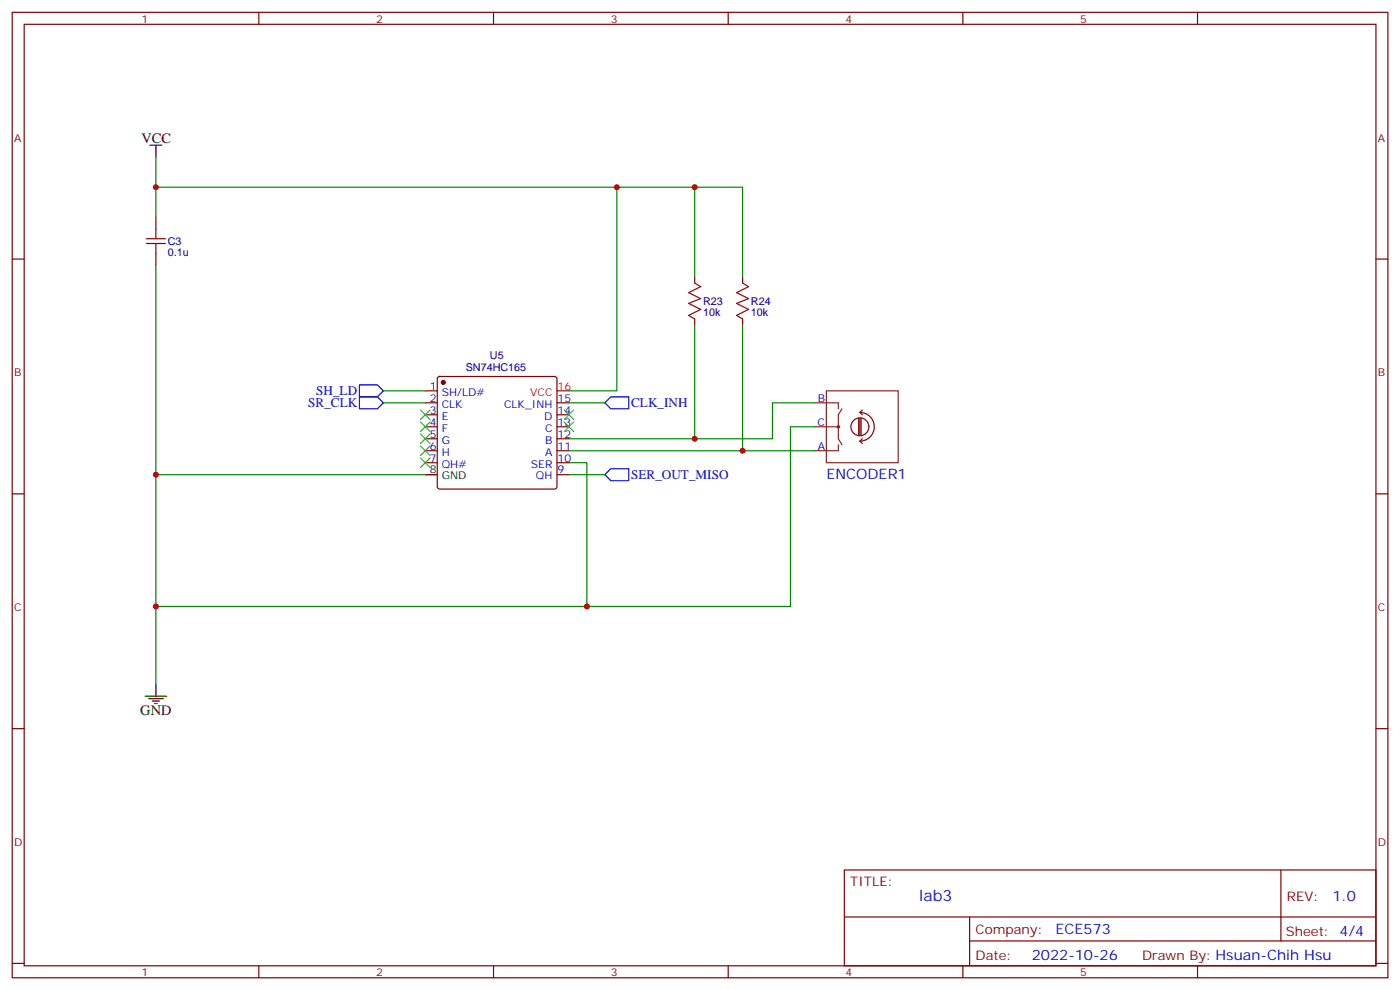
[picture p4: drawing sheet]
<svg xmlns="http://www.w3.org/2000/svg" width="413mm" height="292mm" viewBox="0 0 413 292" stroke-linecap="round" stroke-linejoin="round" font-family="sans-serif">
<g fill="none" stroke="#870000" stroke-width=".35">
<path d="M3.6 3.6h405.3v284.4h-405.3zM7.1 7.2h398.3v277.2h-398.3zM76.3 3.6v3.6M145.4 3.6v3.6M214.6 3.6v3.6M283.7 3.6v3.6M352.8 3.6v3.6M3.6 76.3h3.5M45.9 64v3.5M45.9 74.5v3.6M405.4 76.3h3.5M204.7 81.6v1.8"/>
<path d="M204.7 93.9v1.8M218.8 81.6v1.8M218.8 93.9v1.8M125.3 118.6h3.5M125.3 115.1h3.5M129.1 111.1l.4-.2h33.9l.5 .2 .2 .5v31.7l-.2 .5-.5 .2h-33.9l-.5-.2-.2-.5v-31.7zM164.1 118.6h3.5M125.3 122.2h3.5M125.3 125.7h3.5M125.3 129.2h3.5M125.3 132.8h3.5M125.3 136.3h3.5"/>
<path d="M164.1 122.2h3.5M164.1 125.7h3.5M164.1 129.2h3.5M164.1 132.8h3.5M164.1 136.3h3.5M164.1 139.8h3.5M3.6 145.5h3.5M405.4 145.5h3.5M3.6 214.6h3.5M405.4 214.6h3.5M248.8 256.2h156.6v28.2h-156.6zM377.4 256.2v20.9"/>
<path d="M248.8 270.1h156.5M285.7 277.1h119.6M285.7 270.1v14.1M3.6 283.7h3.5M76.3 284.4v3.6M145.4 284.4v3.6M214.6 284.4v3.6M283.7 284.4v3.6M352.8 284.4v3.6M405.4 283.7h3.5"/>
</g>
<path d="M164.1 115.1h3.5" fill="none" stroke="#f00" stroke-width=".35"/>
<path d="M44.2 42.8h3.5M45.9 42.8v3.5M125.3 139.8h3.5M42.8 205.1h6.3M43.8 205.8h4.2M44.9 206.5h2.1M45.6 207.2h.7M45.9 201.5v3.6" fill="none" stroke="#000" stroke-width=".35"/>
<circle cx="130.6" cy="112.6" r=".53" fill="#870000" stroke="#870000" stroke-width=".35"/>
<g fill="none" stroke="#008700" stroke-width=".35">
<path d="M45.9 55.1h135.9v60h-14.2M45.9 46.3v17.7M181.8 55.1h22.9v26.5M204.7 55.1h14.1v26.5M45.9 78.1v61.7M204.7 95.7v33.5M218.8 95.7v37.1M113 118.6h12.3M113 115.1h12.3M167.6 118.6h10.6M240 118.6h-12.4v10.6h-60M125.3 139.8h-79.4v61.7"/>
<path d="M167.6 136.3h5.3v42.3M167.6 132.8h72.4M167.6 139.8h10.6M240 125.7h-7.1v52.9h-187"/>
</g>
<path d="M253 123.2v5M253.4 121.5a4.2 4.2 0 0 1 4.2 4.2 4.2 4.2 0 0 1-4.2 4.2M253.4 129.9l.7 .7M253.4 123.2v5M253.4 121.5l.7 .7M253.7 123.2v5M254.1 129.2l-.7 .7M254.1 120.8l-.7 .7M256 125.6a2.65 2.65 0 0 0-3.9-2.2 2.65 2.65 0 0 0-.4 4.4 2.65 2.65 0 0 0 4.2-1.5l.1-.6" fill="none" stroke="#850000" stroke-width=".35"/>
<g fill="none" stroke="#8c2424" stroke-width=".35">
<path d="M240 118.6h7v1.8M243.5 115.1h21.2v21.2h-21.2zM240 125.7h7M247 131v1.8h-7M248.1 120.4l-1.1 1.8v7l1.1 1.8"/>
<circle cx="247" cy="125.7" r=".35"/>
</g>
<path d="M43.1 71.7h5.7M43.1 70.3h5.7M45.9 67.5v2.8M45.9 71.7v2.8M204.7 83.4l1.7 1-3.5 1.8 3.5 1.7-3.5 1.5 3.5 1.7-3.5 1.8 1.8 1M218.8 83.4l1.8 1-3.6 1.8 3.6 1.7-3.6 1.5 3.6 1.7-3.6 1.8 1.8 1" fill="none" stroke="#a10000" stroke-width=".35"/>
<g fill="none" stroke="#3c3" stroke-width=".35">
<path d="M123.9 134.9l2.8 2.8M123.9 120.8l2.8 2.8M123.9 124.3l2.8 2.8M123.9 127.8l2.8 2.8M123.9 131.3l2.8 2.9M126.7 134.9l-2.8 2.8M126.7 120.8l-2.8 2.8M126.7 124.3l-2.8 2.8M126.7 127.8l-2.8 2.8M126.7 131.3l-2.8 2.9M166.2 120.8l2.9 2.8M166.2 124.3l2.9 2.8"/>
<path d="M169.1 120.8l-2.9 2.8M169.1 124.3l-2.9 2.8"/>
</g>
<path d="M105.9 116.9h5.3l1.8 1.7-1.8 1.8h-5.3zM105.9 113.3h5.3l1.8 1.8-1.8 1.8h-5.3zM178.2 118.6l1.8-1.7h5.3v3.5h-5.3zM178.2 139.8l1.8-1.8h5.3v3.6h-5.3z" fill="none" stroke="#00f" stroke-width=".35"/>
<g fill="#c00">
<circle cx="45.9" cy="139.8" r=".88"/>
<circle cx="45.9" cy="55.1" r=".88"/>
<circle cx="45.9" cy="178.6" r=".88"/>
<circle cx="204.7" cy="129.2" r=".88"/>
<circle cx="218.8" cy="132.8" r=".88"/>
<circle cx="181.8" cy="55.1" r=".88"/>
<circle cx="204.7" cy="55.1" r=".88"/>
<circle cx="172.9" cy="178.6" r=".88"/>
</g>
<text font-size="4.6" fill="#00f" x="270.9" y="265.3">lab3</text>
<g font-size="4.2">
<text x="41.7" y="42.1">VCC</text>
<text x="41.3" y="210.7">GND</text>
</g>
<g font-size="4.2" fill="#00f">
<text x="243.5" y="141.2">ENCODER1</text>
<text x="392.6" y="265.5">1.0</text>
<text x="311" y="275">ECE573</text>
<text x="304" y="282.9">2022-10-26</text>
</g>
<g font-size="3.9" fill="#00f">
<text x="90.8" y="119.9">SR_CLK</text>
<text x="93.2" y="116.4">SH_LD</text>
<text x="186" y="120">CLK_INH</text>
<text x="186" y="141.1">SER_OUT_MISO</text>
</g>
<g font-size="3.9" fill="#800">
<text x="250.5" y="260.8">TITLE:</text>
<text x="379.2" y="265.5">REV:</text>
<text x="287.5" y="275">Company:</text>
<text x="378.8" y="275.6">Sheet: 4/4</text>
<text x="287.5" y="282.7">Date:</text>
<text x="336.5" y="282.8">Drawn By: Hsuan-Chih Hsu</text>
</g>
<g font-size="3.2" fill="#800">
<text x="41.7" y="6.6">1</text>
<text x="110.8" y="6.6">2</text>
<text x="180" y="6.6">3</text>
<text x="249.1" y="6.6">4</text>
<text x="318.3" y="6.6">5</text>
<text x="4.1" y="41.7">A</text>
<text x="405.9" y="41.7">A</text>
<text x="4.1" y="110.9">B</text>
<text x="405.9" y="110.9">B</text>
<text x="4.1" y="180">C</text>
<text x="405.9" y="180">C</text>
<text x="4.1" y="249.2">D</text>
<text x="405.9" y="249.2">D</text>
<text x="41.7" y="287.4">1</text>
<text x="110.8" y="287.4">2</text>
<text x="180" y="287.4">3</text>
<text x="249.1" y="287.4">4</text>
<text x="318.3" y="287.4">5</text>
</g>
<g font-size="3.2" fill="#000080">
<text x="49.5" y="75.3">0.1u</text>
<text x="49.5" y="72.2">C3</text>
<text x="207.2" y="89.8">R23</text>
<text x="221.3" y="89.8">R24</text>
<text x="207.2" y="93">10k</text>
<text x="221.3" y="93">10k</text>
<text x="144.4" y="105.6">U5</text>
<text x="137.2" y="109.2">SN74HC165</text>
</g>
<g font-size="3.2" fill="#00f">
<text x="126.6" y="118.3">2</text>
<text x="126.6" y="114.8">1</text>
<text x="130.1" y="116.5">SH/LD#</text>
<text x="164.3" y="118.3">15</text>
<text x="241" y="118.3">B</text>
<text x="126.6" y="125.3">4</text>
<text x="126.6" y="121.8">3</text>
<text x="130.1" y="123.6">E</text>
<text x="130.1" y="120.1">CLK</text>
<text x="148.5" y="120.1">CLK_INH</text>
<text x="160.4" y="123.6">D</text>
<text x="164.3" y="121.8">14</text>
<text x="164.3" y="125.3">13</text>
<text x="240.9" y="125.3">C</text>
<text x="126.6" y="128.9">5</text>
<text x="130.1" y="130.6">G</text>
<text x="130.1" y="127.1">F</text>
<text x="160.6" y="127.1">C</text>
<text x="160.6" y="130.6">B</text>
<text x="164.3" y="128.9">12</text>
<text x="126.6" y="135.9">7</text>
<text x="126.6" y="132.4">6</text>
<text x="130.1" y="137.7">QH#</text>
<text x="130.1" y="134.2">H</text>
<text x="156.4" y="137.7">SER</text>
<text x="160.6" y="134.2">A</text>
<text x="164.3" y="132.4">11</text>
<text x="164.3" y="135.9">10</text>
<text x="241" y="132.4">A</text>
<text x="157.9" y="141.2">QH</text>
<text x="164.3" y="139.5">9</text>
</g>
<g font-size="3.2" fill="#f00">
<text x="156.2" y="116.5">VCC</text>
<text x="164.3" y="114.8">16</text>
</g>
<g font-size="3.2">
<text x="126.6" y="139.5">8</text>
<text x="130.1" y="141.2">GND</text>
</g>
</svg>
